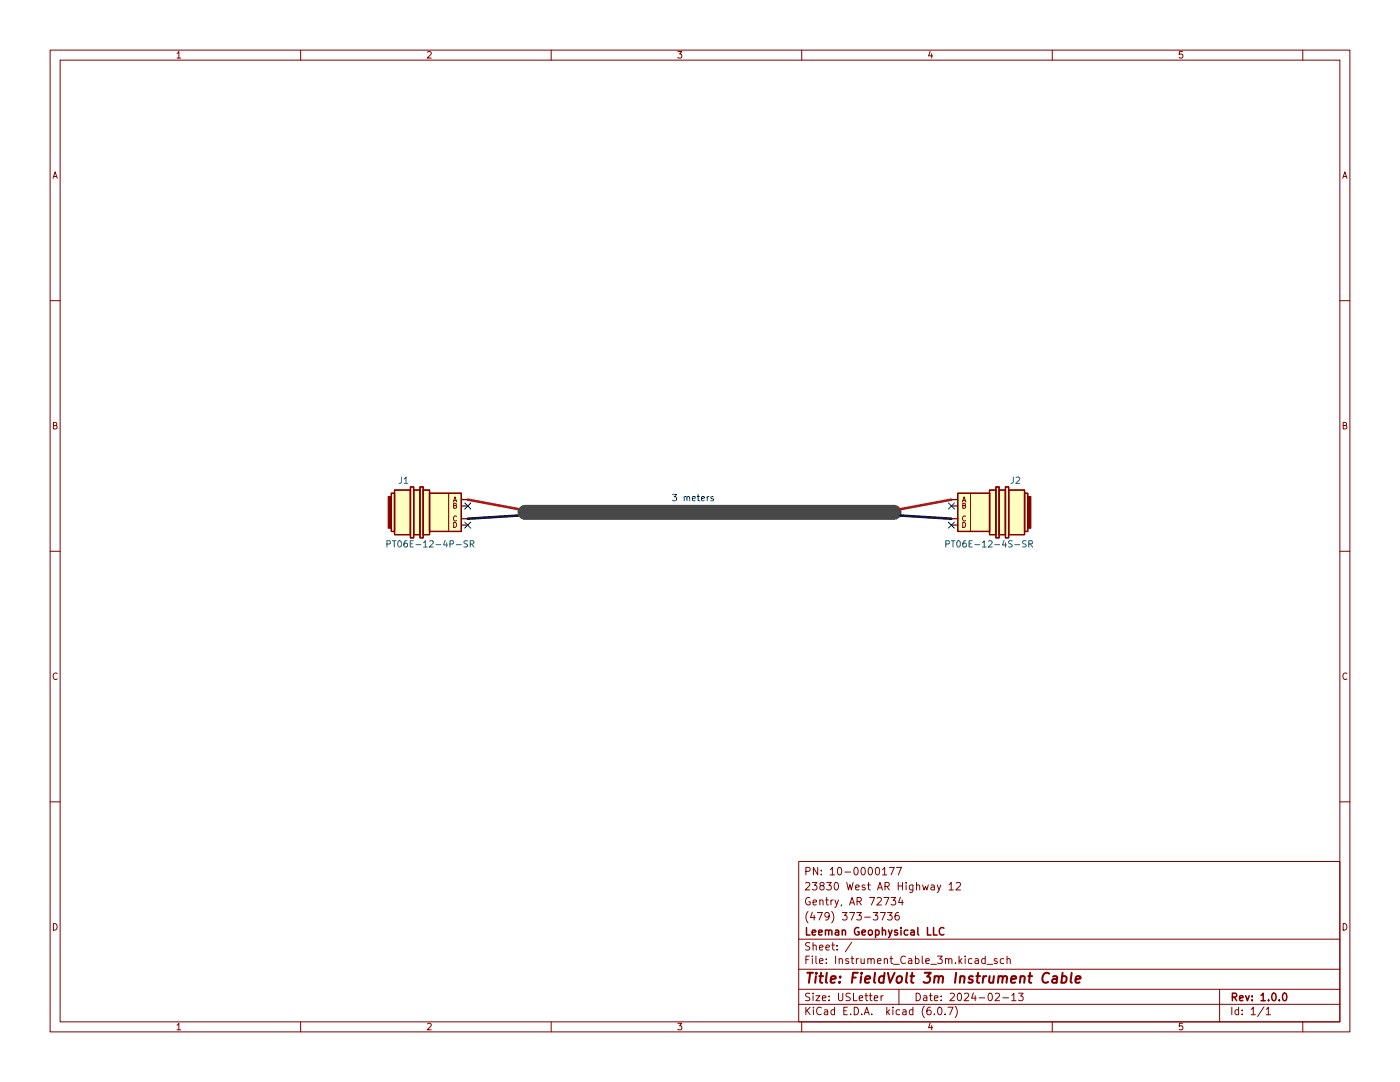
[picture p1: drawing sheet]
<svg xmlns="http://www.w3.org/2000/svg" width="279mm" height="216mm" viewBox="0 0 279 216" stroke-linecap="round" stroke-linejoin="round" font-family="sans-serif">
<g fill="none" stroke="#840000" stroke-width=".2">
<path d="M10 10h259.4v195.9h-259.4zM12 12h255.4v191.9h-255.4zM60 10v2M110 10v2M160 10v2M210 10v2M260 10v2M10 60h2M267.4 60h2M89.5 98.4v7.6M193.7 98.4v7.6M10 110h2"/>
<path d="M267.4 110h2M10 160h2M267.4 160h2M159.4 171.9h108v32h-108zM176.1 173.5l.4-.4v1.5M176.1 174.6h.9M177.5 173.1h1l-.7 1.5M177.8 179.1h1l-.5 .5 .4 .2v.6l-.2 .2-.7-.2M178.9 173.1h1l-.6 1.5M179.7 179l-.4 1.1h1M180 179.6v1M187 176.6l.4 1"/>
<path d="M187.8 176.6l-.5 1.3-.3 .2M189.4 176.5l.4-.4v1.5M189.4 177.6h.9M190.8 176.2l.6-.1 .3 .4-.9 1.1h.9M159.4 197.4h108M159.4 193.4h108M159.4 187.4h108M170 188l-1.3 1.9M174.5 199.2l.7-.2-.1-.3h-.4l-.2 .2v.7h.6M175.7 182.1h1l-.7 1.5M175.8 198.7v1M176.3 198.7l-.5 .3"/>
<path d="M177.1 182.1h.9l-.5 .5 .5 .2v.6l-.2 .2-.7-.2M179.3 182.1l-.4 .1a1.01 1.01 0 0 0 0 1.4l.5-.2 .1-.5-.3-.3h-.3l-.3 .3M179.4 197.4v3M196.6 191.4l-.4-.1-.3 .3 .1 .6h.6M196.6 190.8v1.5M197 192.4h1.1M198.6 198.3l.6-.1 .3 .4-1 1.1h1M199 191.4l-.4-.1-.2 .2 .1 .2 .5 .2v.3h-.6M200.1 199.1h1.2M200.3 191.4l-.4-.1-.3 .3 .2 .6h.5M201 191.4l.2-.1 .3 .1 .1 .9M201 190.8v1.5"/>
<path d="M201.9 198.6l.4-.4v1.5M201.9 199.7h.9M203.3 198.2h.9l-.5 .5 .4 .2v.6l-.2 .2-.6-.2M243.4 197.4v6.5M60 203.9v2M110 203.9v2M159.4 200.4h108M160 203.9v2M186.5 202.3v.2M187.3 201h.2a.8 .8 0 0 1 .5 .7 .8 .8 0 0 1-.5 .8 1 1 0 0 1-.2-1.5zM188.6 202.3v.2M189.2 201h1l-.7 1.5"/>
<path d="M190.6 200.8a1.72 1.72 0 0 1 0 2.2M210 203.9v2M252.3 200.9l-1.3 1.9M252.7 201.4l.4-.4v1.5M252.7 202.5h.8M260 203.9v2"/>
</g>
<path d="M186.3 185.1v1.5h.7M188.4 185.2a.71 .71 0 0 0-1 .5 .71 .71 0 0 0 .7 .9l.3-.2M256.2 198.2h.1a.8 .8 0 0 1 .5 .7 .8 .8 0 0 1-.5 .8 1 1 0 0 1-.1-1.5z" fill="none" stroke="#840000" stroke-width=".3"/>
<path d="M209.4 194.3a.88 .88 0 0 0-1 0 .88 .88 0 0 0-.4 .9 .69 .69 0 0 0 .3 .8 .69 .69 0 0 0 .9-.1M210.2 194.9h.7v1.2M211 195.2l-.7 .1a.4 .4 0 0 0-.3 .4 .4 .4 0 0 0 .2 .4l.7-.1M212 194.9h.7l.2 .3-.1 .5a.66 .66 0 0 1-1 .3M212.1 194.1l-.3 2M213.9 194.1l-.2 1.7 .2 .3M214.7 195.4l.9-.2v-.3h-.8l-.2 .9 .3 .3 .5-.1" fill="none" stroke="#840000" stroke-width=".4"/>
<g fill="#ffffc2" stroke="#ffffc2" stroke-width=".2">
<path d="M78.1 98.4h.6v7.6h-.6z"/>
<path d="M78.7 97.8h3.2v8.9h-3.2z"/>
<path d="M82.5 97.8h1.3v8.9h-1.3z"/>
<path d="M84.5 97.8h1.2v8.9h-1.2z"/>
<path d="M85.7 98.4h6.4v7.6h-6.4z"/>
<path d="M81.9 97.2h.6v10.1h-.6z"/>
<path d="M83.8 97.2h.7v10.1h-.7z"/>
<path d="M204.5 98.4h.6v7.6h-.6z"/>
<path d="M201.3 97.8h3.2v8.9h-3.2z"/>
<path d="M199.4 97.8h1.3v8.9h-1.3z"/>
<path d="M197.5 97.8h1.3v8.9h-1.3z"/>
<path d="M191.1 98.4h6.4v7.6h-6.4z"/>
<path d="M200.7 97.2h.6v10.1h-.6z"/>
<path d="M198.8 97.2h.6v10.1h-.6z"/>
</g>
<g fill="none" stroke="#840000" stroke-width=".25">
<path d="M78.1 98.4h.6v7.6h-.6zM78.7 97.8h3.2v8.9h-3.2zM81.9 97.2h.6v10.1h-.6zM82.5 97.8h1.3v8.9h-1.3zM83.8 97.2h.7v10.1h-.7zM84.5 97.8h1.2v8.9h-1.2zM85.7 98.4h6.4v7.6h-6.4zM92.1 99.7h1.2M189.9 99.7h1.2M191.1 98.4h6.4v7.6h-6.4zM197.5 97.8h1.3v8.9h-1.3zM198.8 97.2h.6v10.1h-.6z"/>
<path d="M199.4 97.8h1.3v8.9h-1.3zM200.7 97.2h.6v10.1h-.6zM201.3 97.8h3.2v8.9h-3.2zM204.5 98.4h.6v7.6h-.6zM92.1 104.8h1.2M92.1 103.5h1.2M92.1 101h1.2M189.9 104.8h1.2M189.9 103.5h1.2M189.9 101h1.2"/>
</g>
<g fill="#840000" stroke="#840000" stroke-width=".2">
<path d="M77.5 99.1h.6v6.3h-.6z"/>
<path d="M205.1 99.1h.6v6.3h-.6z"/>
</g>
<path d="M77.2 108.6l.6-.1 .1-.5-.7-.1v1.3M78.3 107.9h.7M93.3 108l-.5-.1-.2 .1v.4l.6 .2 .1 .3-.2 .3-.5-.1M93.8 108.6l.7-.1v-.5l-.7-.1v1.3M94.2 108.6l.4 .6M188.8 108.6l.6-.1v-.5l-.6-.1v1.3M189.8 107.9h.8M205.3 108.6l.6-.1 .1-.5-.7-.1v1.3M205.6 108.6l.5 .6" fill="none" stroke="#006464" stroke-width=".2"/>
<path d="M141.5 99.1l-.4 .2M142.3 99.1h-.3l-.1 .2v.1l.4 .2v.3h-.4" fill="none" stroke="#0000c2" stroke-width=".2"/>
<path d="M93.3 99.7l10.2 1.9M189.9 99.7l-10.2 1.9" fill="none" stroke="#c20000" stroke-width=".5"/>
<path d="M103.5 102.9l-10.2 .6M179.7 102.9l10.2 .6" fill="none" stroke="#000" stroke-width=".5"/>
<path d="M104.8 102.2h73.6" fill="none" stroke="#484848" stroke-width="3"/>
<path d="M92.7 104.2l1.3 1.2M92.7 100.4l1.3 1.2M94 104.2l-1.3 1.2M94 100.4l-1.3 1.2M189.3 100.4l1.2 1.2M189.3 104.2l1.2 1.2M190.5 100.4l-1.2 1.2M190.5 104.2l-1.2 1.2" fill="none" stroke="#000084" stroke-width=".2"/>
<text font-size="2.8" fill="#840000" x="160.4" y="196.2">Title: FieldVolt 3m Instrument Cable</text>
<g font-size="2.1" fill="#840000">
<text x="160.4" y="177.6">23830 West AR Highway 12</text>
<text x="160.4" y="174.6">PN: 10-0000177</text>
<text x="160.4" y="183.6">(479) 373-3736</text>
<text x="160.4" y="180.6">Gentry, AR 72734</text>
<text x="160.4" y="189.7">Sheet: /</text>
<text x="160.4" y="186.7">Leeman Geophysical LLC</text>
<text x="160.4" y="192.4">File: Instrument_Cable_3m.kicad_sch</text>
<text x="160.4" y="202.5">KiCad E.D.A. kicad (6.0.7)</text>
<text x="160.4" y="199.7">Size: USLetter</text>
<text x="182.4" y="199.7">Date: 2024-02-13</text>
<text x="245.4" y="199.7">Rev: 1.0.0</text>
<text x="245.4" y="202.5">Id: 1/1</text>
</g>
<g font-size="1.8" fill="#840000">
<text x="35" y="11.6">1</text>
<text x="85" y="11.6">2</text>
<text x="135" y="11.6">3</text>
<text x="185" y="11.6">4</text>
<text x="235" y="11.6">5</text>
<text x="10.3" y="35.6">A</text>
<text x="267.7" y="35.6">A</text>
<text x="10.3" y="85.7">B</text>
<text x="267.7" y="85.7">B</text>
<text x="10.3" y="135.6">C</text>
<text x="267.7" y="135.6">C</text>
<text x="10.3" y="185.7">D</text>
<text x="267.7" y="185.7">D</text>
<text x="35" y="205.6">1</text>
<text x="85" y="205.6">2</text>
<text x="135" y="205.6">3</text>
<text x="185" y="205.6">4</text>
<text x="235" y="205.6">5</text>
</g>
<g font-size="1.8" fill="#006464">
<text x="79.6" y="96.5">J1</text>
<text x="201.7" y="96.5">J2</text>
<text x="79" y="109.2">PT06E-12-4P-SR</text>
<text x="190.5" y="109.2">PT06E-12-4S-SR</text>
</g>
<text font-size="1.8" fill="#0000c2" x="134" y="100">3 meters</text>
<g font-size="1.4" fill="#840000">
<text x="90.3" y="100.2">A</text>
<text x="90.3" y="101.5">B</text>
<text x="191.9" y="100.2">A</text>
<text x="191.9" y="101.5">B</text>
<text x="90.3" y="104">C</text>
<text x="90.3" y="105.3">D</text>
<text x="191.9" y="104">C</text>
<text x="191.9" y="105.3">D</text>
</g>
</svg>
